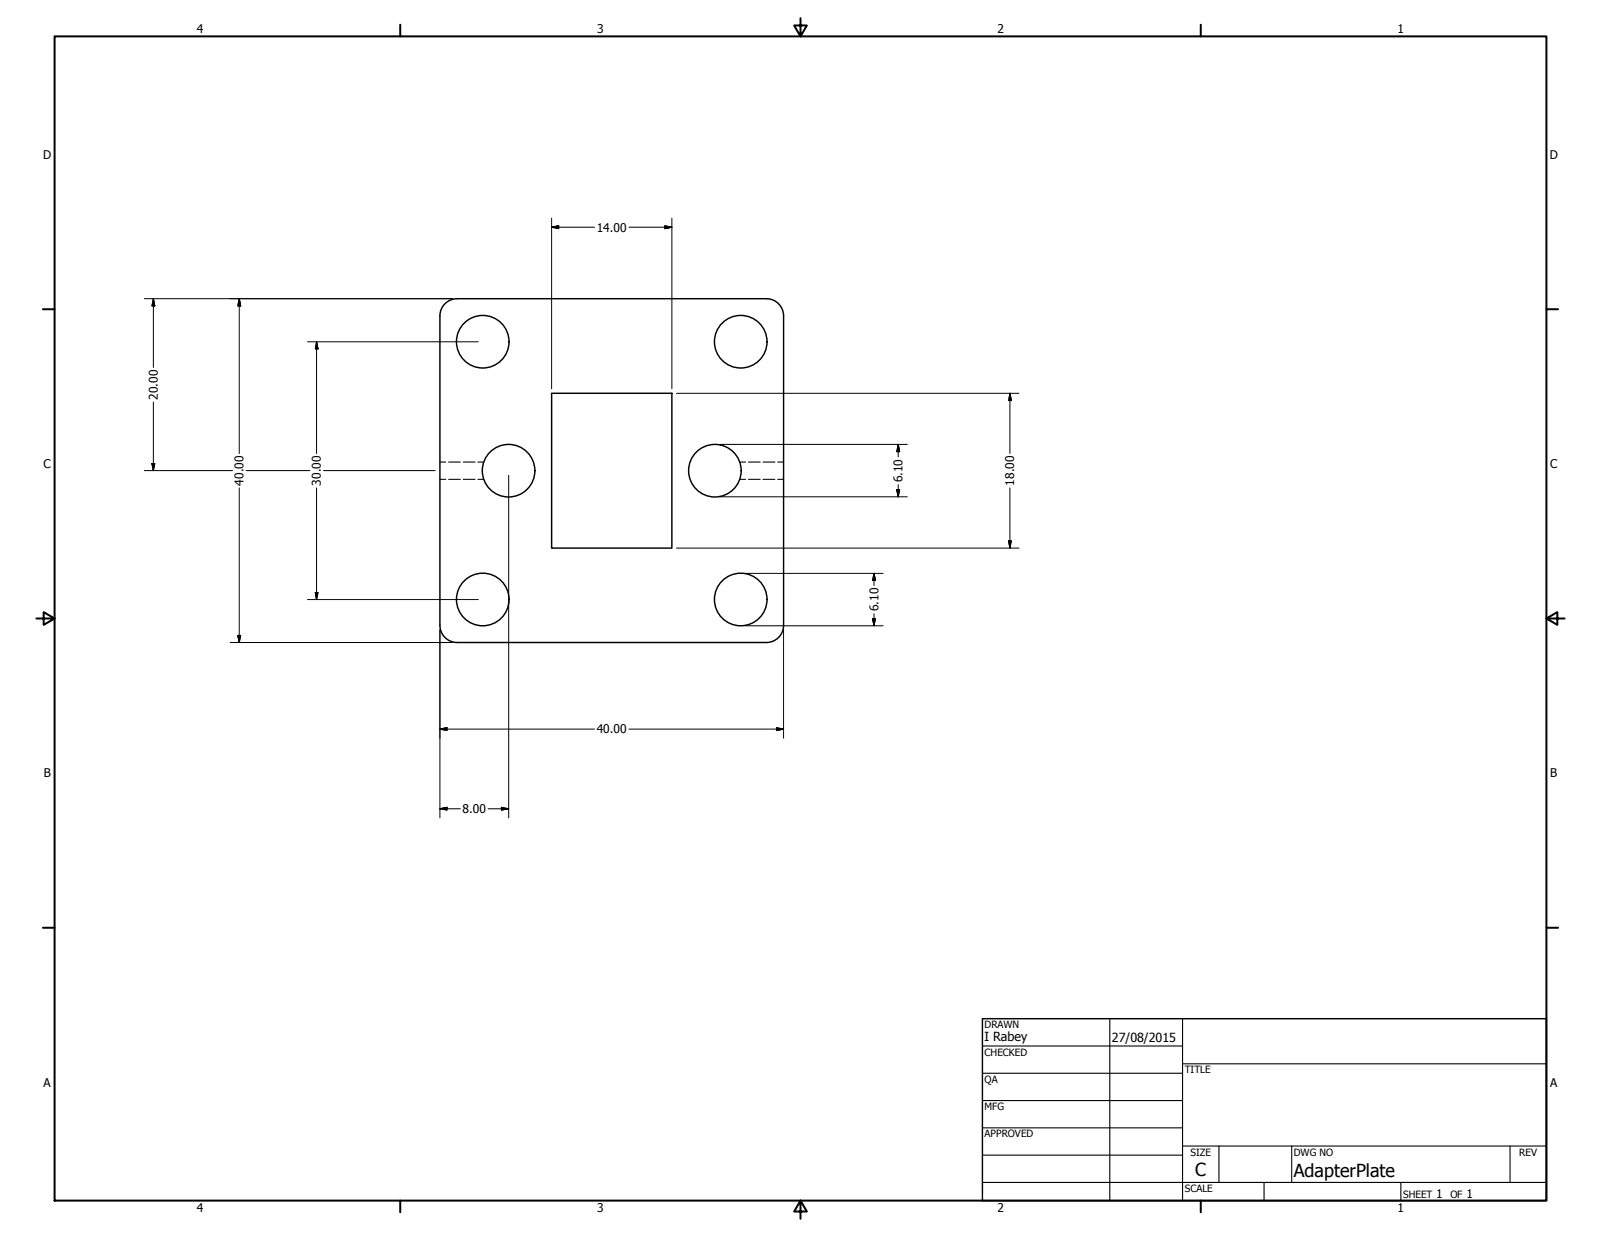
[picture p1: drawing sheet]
<svg xmlns="http://www.w3.org/2000/svg" width="559mm" height="432mm" viewBox="0 0 559 432" stroke-linecap="round" stroke-linejoin="round" font-family="sans-serif">
<!-- layer: Visible (ANSI) -->
<g fill="none" stroke="#000" stroke-width=".51">
<path d="M155.3 106a6 6 0 0 1 4.2-1.7h108a6 6 0 0 1 6 6v108a6 6 0 0 1-6 6h-108a6 6 0 0 1-6-6v-108a6 6 0 0 1 1.8-4.3zM192.5 137.3h42v54h-42z"/>
<circle cx="168.5" cy="119.3" r="9.2"/>
<circle cx="258.5" cy="119.3" r="9.2"/>
<circle cx="177.5" cy="164.3" r="9.2"/>
<circle cx="249.5" cy="164.3" r="9.2"/>
<circle cx="168.5" cy="209.3" r="9.2"/>
<circle cx="258.5" cy="209.3" r="9.2"/>
</g>
<!-- layer: Hidden (ANSI) -->
<g fill="none" stroke="#000" stroke-width=".38">
<path d="M153.5 167.3h2.1M153.5 161.3h2.1M156.6 167.3h4.1M156.6 161.3h4.1M161.7 167.3h4.1M161.7 161.3h4.1M166.8 167.3h2M166.8 161.3h2M258.2 167.3h2M258.2 161.3h2M261.2 167.3h4.1M261.2 161.3h4.1"/>
<path d="M266.3 167.3h4.1M266.3 161.3h4.1M271.5 167.3h2M271.5 161.3h2"/>
</g>
<!-- layer: Border (ANSI) -->
<g fill="none" stroke="#000" stroke-width=".7">
<path d="M19 12.7h520.8v406.4h-520.8zM139.7 8.6v4.1M279.4 6.3v6.4l-2.2-3.8h4.4l-2.2 3.8M419.1 8.6v4.1M15 107.9h4M539.8 107.9h4M12.7 215.9h6.3l-3.8-2.2v4.4l3.8-2.2M539.8 215.9l3.8 2.2v-4.4l-3.8 2.2h6.3M15 323.8h4M539.8 323.8h4M139.7 419.1v4.1M279.4 419.1l2.2 3.8h-4.4l2.2-3.8v6.3"/>
<path d="M419.1 419.1v4.1"/>
</g>
<!-- layer: Title (ANSI) -->
<g fill="none" stroke="#000" stroke-width=".38">
<path d="M387.3 355.6v63.5M412.7 355.6v63.5M342.9 365.1h69.8M342.9 374.6h69.8M412.7 371.3h127.1M342.9 384.2h69.8M342.9 393.7h69.8M342.9 412.7h196.9M342.9 403.2h69.8M412.7 400h127.1M425.4 400v12.7M441.2 412.7v6.4"/>
<path d="M450.8 400v12.7M488.9 412.7v6.4M527 400v12.7"/>
</g>
<path d="M342.9 355.6h196.9v63.5h-196.9z" fill="none" stroke="#000" stroke-width=".51"/>
<!-- layer: Dimension (ANSI) -->
<g fill="none" stroke="#000" stroke-width=".35">
<path d="M192.5 79.3l2.5-.5v1zM192.5 79.3h15M192.5 76.1v59.6M219.5 79.3h15M232 78.8l2.5 .5-2.5 .5zM234.5 76.1v59.6M50.4 104.3h107.5M53.5 104.3l.5 2.5h-1zM53.5 104.3v24M83.5 104.3l.5 2.5h-1zM83.5 104.3v54M107.3 119.3h59.6"/>
<path d="M110.5 119.3l.5 2.5h-1zM110.5 119.3v39M236.1 137.3h119.6M352.5 137.3l.5 2.5h-1zM352.5 137.3v21M53.5 140.3v24M251.1 155.1h65.6M313.5 155.1l.5 2.6h-1zM313.5 155.1v4.3M50.4 164.3h30.8M53 161.8h1l-.5 2.5zM83.5 170.3v54"/>
<path d="M85.9 164.3h22.2M110.5 170.3v39M112.9 164.3h39M177.5 165.9v119.6M251.1 173.4h65.6M313 170.9h1l-.5 2.5zM313.5 169.2v4.2M352.5 170.3v21M236.1 191.3h119.6M352 188.8h1l-.5 2.5zM107.3 209.3h59.6M110 206.8h1l-.5 2.5z"/>
<path d="M153.5 219.9v65.6M260.1 200.2h48.1M260.1 218.4h48.1M273.5 219.9v37.8M304.5 216h1.1l-.5 2.4zM305.1 200.2l.5 2.4h-1.1zM305.1 200.2v4.2M305.1 214.2v4.2M80.3 224.3h77.6M83 221.8h1l-.5 2.5zM153.5 254.5l2.5-.5v1zM153.5 254.5h54"/>
<path d="M219.5 254.5h54M271 254l2.5 .5-2.5 .5zM153.5 282.3l2.5-.5v1zM153.5 282.3h7.2M170.4 282.3h7.1M175 281.8l2.5 .5-2.5 .5z"/>
</g>
<g fill="#000" stroke="#000" stroke-width=".35">
<path d="M192.5 79.3l2.5-.5zM192.5 79.3l2.5-.5v1zM232 79.8l2.5-.5zM232 78.8l2.5 .5-2.5 .5zM53.5 104.3l.5 2.5zM53.5 104.3l.5 2.5h-1zM83.5 104.3l.5 2.5zM83.5 104.3l.5 2.5h-1zM110.5 119.3l.5 2.5zM110.5 119.3l.5 2.5h-1zM352.5 137.3l.5 2.5zM352.5 137.3l.5 2.5h-1z"/>
<path d="M313.5 155.1l.5 2.6zM313.5 155.1l.5 2.6h-1zM53 161.8l.5 2.5zM53 161.8h1l-.5 2.5zM313 170.9l.5 2.5zM313 170.9h1l-.5 2.5zM352 188.8l.5 2.5zM352 188.8h1l-.5 2.5zM110 206.8l.5 2.5zM110 206.8h1l-.5 2.5zM304.5 216l.6 2.4zM304.5 216h1.1l-.5 2.4z"/>
<path d="M305.1 200.2l.5 2.4zM305.1 200.2l.5 2.4h-1.1zM83 221.8l.5 2.5zM83 221.8h1l-.5 2.5zM153.5 254.5l2.5-.5zM153.5 254.5l2.5-.5v1zM271 255l2.5-.5zM271 254l2.5 .5-2.5 .5zM153.5 282.3l2.5-.5zM153.5 282.3l2.5-.5v1zM175 282.8l2.5-.5zM175 281.8l2.5 .5-2.5 .5z"/>
</g>
<g font-size="6.3">
<text x="417.2" y="410.6">C</text>
<text x="451.6" y="410.7">AdapterPlate</text>
</g>
<g font-size="4.4">
<text x="343.7" y="363.5">I Rabey</text>
<text x="388.1" y="363.7">27/08/2015</text>
</g>
<g font-size="4.2">
<text x="68.7" y="11.7">4</text>
<text x="208.4" y="11.7">3</text>
<text x="348.1" y="11.7">2</text>
<text x="487.8" y="11.7">1</text>
<text x="15.1" y="55.5">D</text>
<text x="540.9" y="55.5">D</text>
<text x="208.3" y="80.8">14.00</text>
<text x="55.1" y="139.5" transform="rotate(-90 55.1 139.5)">20.00</text>
<text x="15.2" y="163.4">C</text>
<text x="541" y="163.4">C</text>
<text x="85" y="169.5" transform="rotate(-90 85 169.5)">40.00</text>
<text x="112" y="169.5" transform="rotate(-90 112 169.5)">30.00</text>
<text x="315" y="168.3" transform="rotate(-90 315 168.3)">6.10</text>
<text x="354" y="169.5" transform="rotate(-90 354 169.5)">18.00</text>
<text x="306.6" y="213.4" transform="rotate(-90 306.6 213.4)">6.10</text>
<text x="208.3" y="256">40.00</text>
<text x="15.3" y="271.4">B</text>
<text x="541.1" y="271.4">B</text>
<text x="161.5" y="283.8">8.00</text>
<text x="15.2" y="379.3">A</text>
<text x="541" y="379.3">A</text>
<text x="501.3" y="418.3">1</text>
<text x="511.8" y="418.3">1</text>
<text x="68.7" y="423.2">4</text>
<text x="208.4" y="423.2">3</text>
<text x="348.1" y="423.2">2</text>
<text x="487.8" y="423.2">1</text>
</g>
<g font-size="3.5">
<text x="343.7" y="358.9">DRAWN</text>
<text x="343.7" y="368.5">CHECKED</text>
<text x="413.5" y="374.6">TITLE</text>
<text x="343.7" y="378">QA</text>
<text x="343.7" y="387.5">MFG</text>
<text x="343.7" y="397.1">APPROVED</text>
<text x="415.5" y="403.4">SIZE</text>
<text x="451.6" y="403.4">DWG NO</text>
<text x="530.3" y="403.4">REV</text>
<text x="413.5" y="416.1">SCALE</text>
<text x="489.7" y="418.3">SHEET</text>
<text x="506.2" y="418.3">OF</text>
</g>
</svg>
